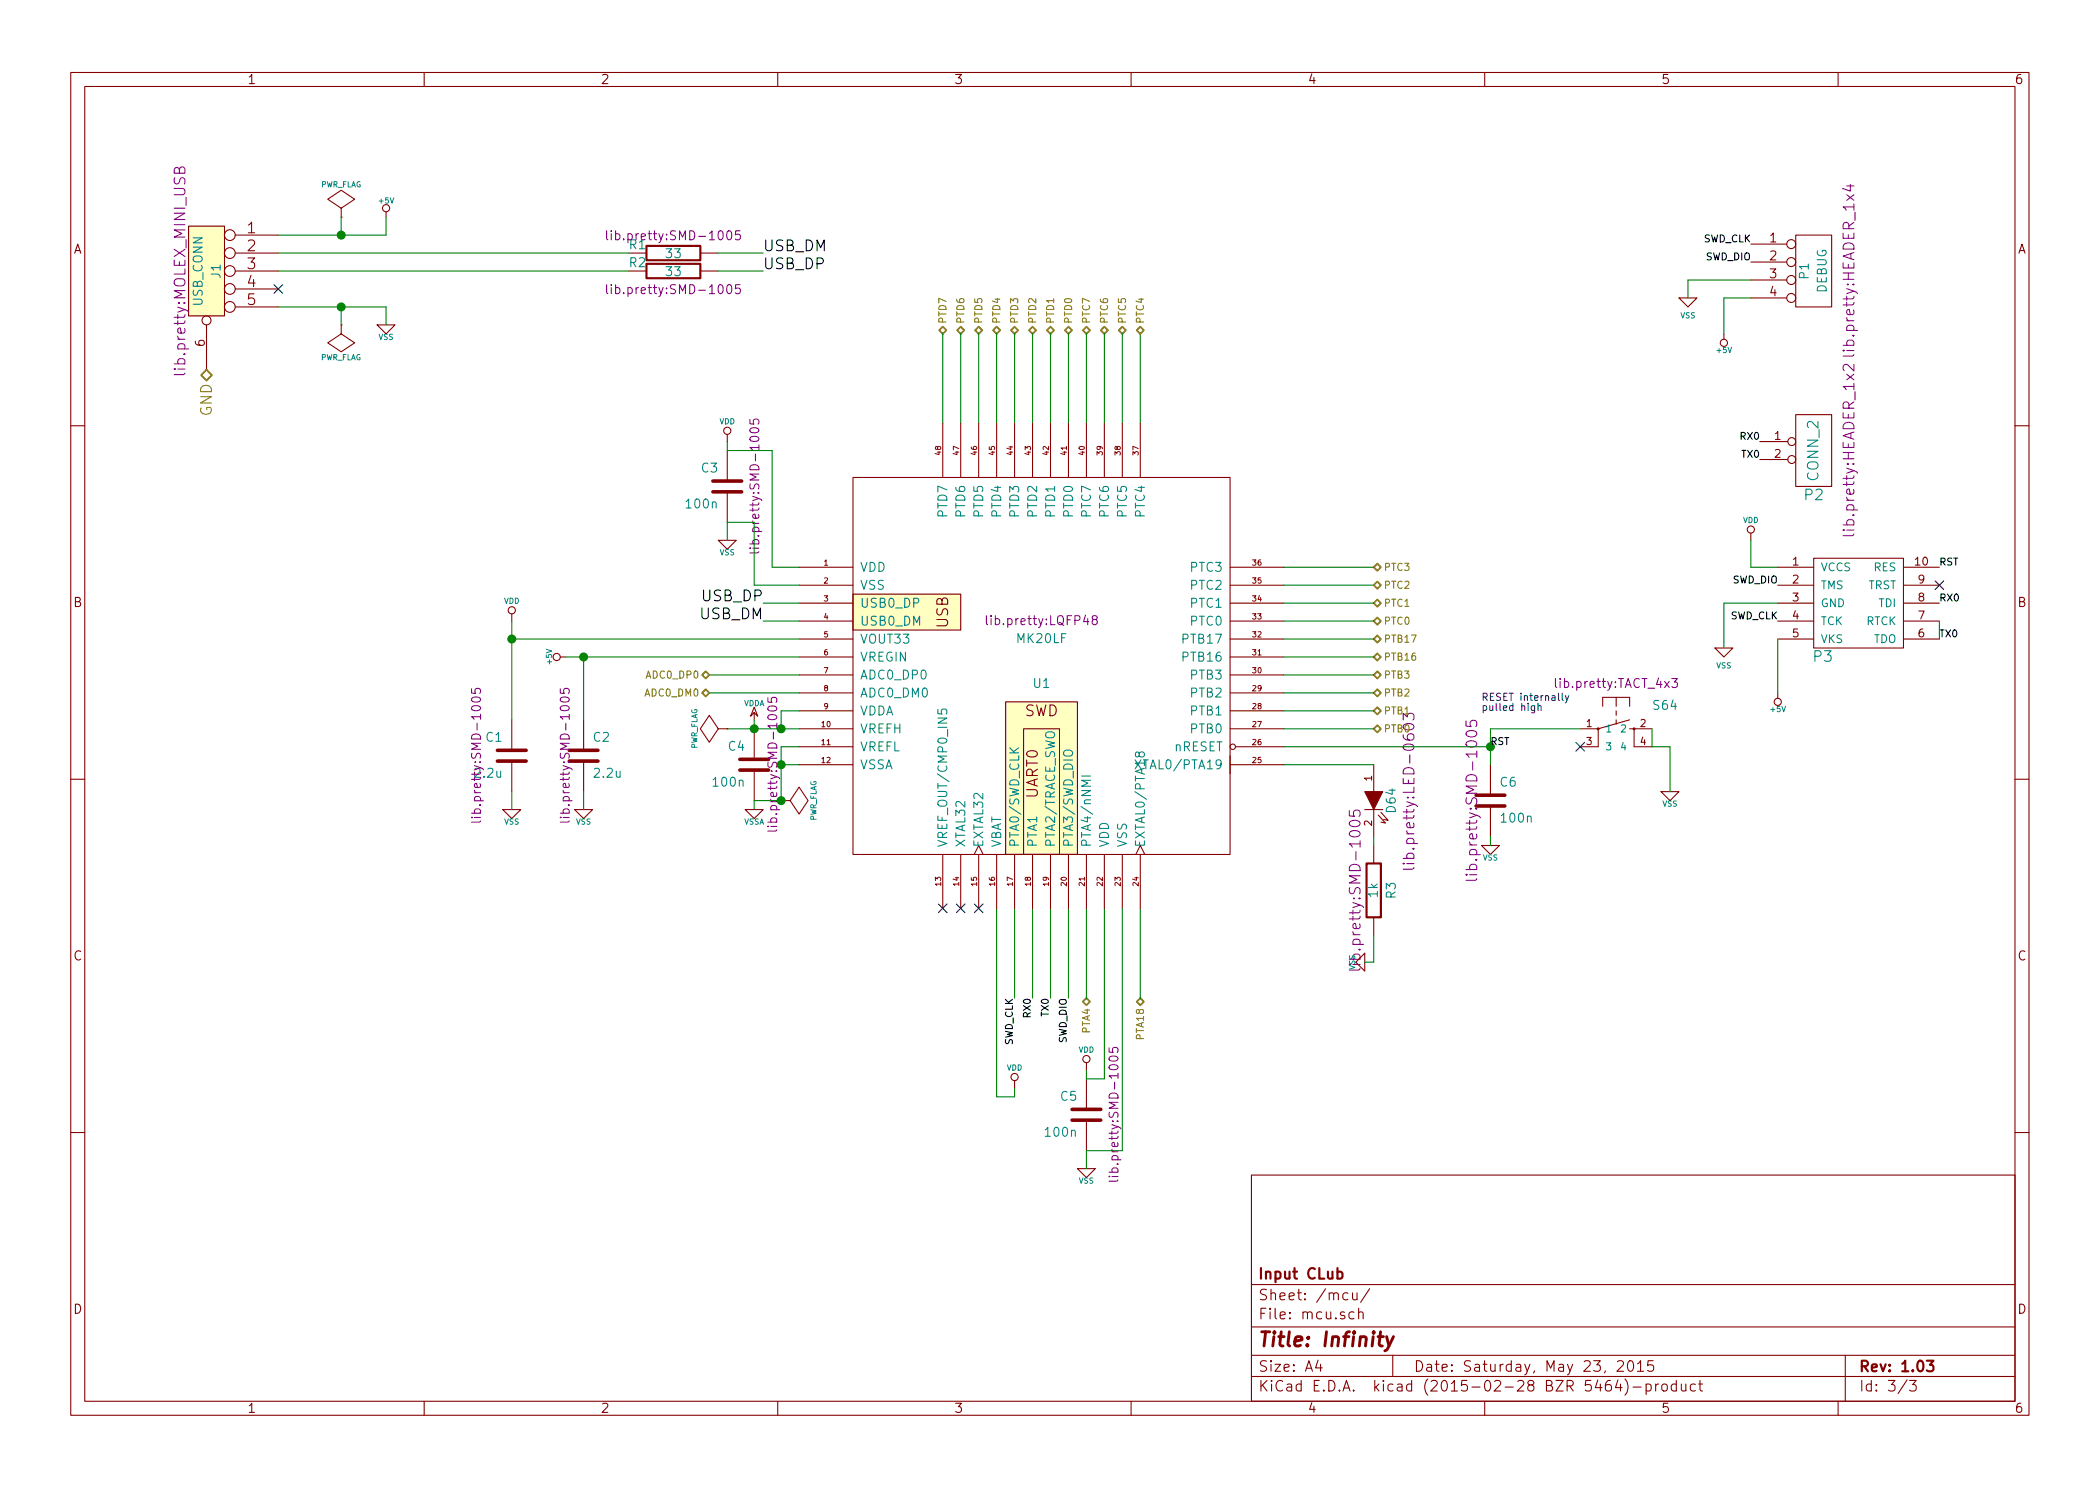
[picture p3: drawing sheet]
EESchema Schematic File Version 2
LIBS:massdrop1
LIBS:massdrop1-cache
EELAYER 25 0
EELAYER END
$Descr A4 11693 8268
encoding utf-8
Sheet 3 3
Title "Infinity"
Date "Saturday, May 23, 2015"
Rev "1.03"
Comp "Input CLub"
Comment1 ""
Comment2 ""
Comment3 ""
Comment4 ""
$EndDescr
$Comp
L C C4
U 1 1
P 4200 4250
F 0 "C4" H 4250 4350 50  0000 L CNN
F 1 "100n" H 4250 4150 50  0000 L CNN
F 2 "lib.pretty:SMD-1005" V 4100 4250 50  0000 C CNN
F 3 "" H 4200 4250 60  0001 C CNN
	1    4200 4250
	-1   0    0    -1  
$EndComp
$Comp
L C C5
U 1 1
P 6050 6200
F 0 "C5" H 6100 6300 50  0000 L CNN
F 1 "100n" H 6100 6100 50  0000 L CNN
F 2 "lib.pretty:SMD-1005" V 5900 6200 50  0000 C CNN
F 3 "" H 6050 6200 60  0001 C CNN
	1    6050 6200
	-1   0    0    -1  
$EndComp
$Comp
L R R3
U 1 1
P 7650 4950
F 0 "R3" V 7750 4950 50  0000 C CNN
F 1 "1k" V 7650 4950 50  0000 C CNN
F 2 "lib.pretty:SMD-1005" V 7550 4950 60  0000 C CNN
F 3 "" H 7650 4950 60  0001 C CNN
	1    7650 4950
	1    0    0    -1  
$EndComp
$Comp
L LED D64
U 1 1
P 7650 4450
F 0 "D64" H 7650 4350 50  0000 C CNN
F 1 "LED" V 7750 4600 50  0001 C CNN
F 2 "lib.pretty:LED-0603" H 7600 4250 60  0000 C CNN
F 3 "" H 7650 4450 60  0001 C CNN
	1    7650 4450
	0    -1   1    0   
$EndComp
$Comp
L C C6
U 1 1
P 8300 4450
F 0 "C6" H 8350 4550 50  0000 L CNN
F 1 "100n" H 8350 4350 50  0000 L CNN
F 2 "lib.pretty:SMD-1005" V 8200 4450 60  0000 C CNN
F 3 "" H 8300 4450 60  0001 C CNN
	1    8300 4450
	1    0    0    -1  
$EndComp
Text Notes 8250 3950 0    40   ~ 0
RESET internally\npulled high
$Comp
L C C3
U 1 1
P 4050 2700
F 0 "C3" H 4100 2800 50  0000 L CNN
F 1 "100n" H 4100 2600 50  0000 L CNN
F 2 "lib.pretty:SMD-1005" V 3900 2700 50  0000 C CNN
F 3 "" H 4050 2700 60  0001 C CNN
	1    4050 2700
	-1   0    0    -1  
$EndComp
Text HLabel 5350 1850 1    40   3State ~ 0
PTD6
Text HLabel 5450 1850 1    40   3State ~ 0
PTD5
Text HLabel 5550 1850 1    40   3State ~ 0
PTD4
Text HLabel 5650 1850 1    40   3State ~ 0
PTD3
Text HLabel 5750 1850 1    40   3State ~ 0
PTD2
Text HLabel 5850 1850 1    40   3State ~ 0
PTD1
Text HLabel 5950 1850 1    40   3State ~ 0
PTD0
Text HLabel 6050 1850 1    40   3State ~ 0
PTC7
Text HLabel 6250 1850 1    40   3State ~ 0
PTC5
Text HLabel 7650 3150 2    40   3State ~ 0
PTC3
Text HLabel 6050 5550 3    40   3State ~ 0
PTA4
Text HLabel 6350 5550 3    40   3State ~ 0
PTA18
Text HLabel 7650 3350 2    40   3State ~ 0
PTC1
Text HLabel 7650 3550 2    40   3State ~ 0
PTB17
Text HLabel 7650 4050 2    40   3State ~ 0
PTB0
Text HLabel 7650 3950 2    40   3State ~ 0
PTB1
Text HLabel 7650 3850 2    40   3State ~ 0
PTB2
Text HLabel 7650 3750 2    40   3State ~ 0
PTB3
$Comp
L VSS #PWR01
U 1 1
P 4050 3000
F 0 "#PWR01" H 4050 3000 30  0001 C CNN
F 1 "VSS" H 4050 2930 30  0000 C CNN
F 2 "" H 4050 3000 60  0001 C CNN
F 3 "" H 4050 3000 60  0001 C CNN
	1    4050 3000
	1    0    0    -1  
$EndComp
$Comp
L VSS #PWR02
U 1 1
P 6050 6500
F 0 "#PWR02" H 6050 6500 30  0001 C CNN
F 1 "VSS" H 6050 6430 30  0000 C CNN
F 2 "" H 6050 6500 60  0001 C CNN
F 3 "" H 6050 6500 60  0001 C CNN
	1    6050 6500
	1    0    0    -1  
$EndComp
$Comp
L VSS #PWR03
U 1 1
P 9300 4400
F 0 "#PWR03" H 9300 4400 30  0001 C CNN
F 1 "VSS" H 9300 4330 30  0000 C CNN
F 2 "" H 9300 4400 60  0001 C CNN
F 3 "" H 9300 4400 60  0001 C CNN
	1    9300 4400
	1    0    0    -1  
$EndComp
$Comp
L VSS #PWR04
U 1 1
P 8300 4700
F 0 "#PWR04" H 8300 4700 30  0001 C CNN
F 1 "VSS" H 8300 4630 30  0000 C CNN
F 2 "" H 8300 4700 60  0001 C CNN
F 3 "" H 8300 4700 60  0001 C CNN
	1    8300 4700
	1    0    0    -1  
$EndComp
$Comp
L TAC_SWITCHSMD_EVQP2 S64
U 1 1
P 9000 4050
F 0 "S64" H 9200 4150 50  0000 L BNN
F 1 "TAC_SWITCHSMD_EVQP2" H 8900 3800 50  0001 L BNN
F 2 "lib.pretty:TACT_4x3" H 9000 4300 50  0000 C CNN
F 3 "" H 9000 4050 60  0001 C CNN
	1    9000 4050
	1    0    0    -1  
$EndComp
Text HLabel 5250 1850 1    40   3State ~ 0
PTD7
$Comp
L C C1
U 1 1
P 2850 4200
F 0 "C1" H 2900 4300 50  0000 L CNN
F 1 "2.2u" H 2900 4100 50  0000 L CNN
F 2 "lib.pretty:SMD-1005" V 3050 4200 50  0000 C CNN
F 3 "" H 2850 4200 60  0001 C CNN
	1    2850 4200
	-1   0    0    -1  
$EndComp
$Comp
L VSS #PWR05
U 1 1
P 2850 4500
F 0 "#PWR05" H 2850 4500 30  0001 C CNN
F 1 "VSS" H 2850 4430 30  0000 C CNN
F 2 "" H 2850 4500 60  0001 C CNN
F 3 "" H 2850 4500 60  0001 C CNN
	1    2850 4500
	1    0    0    -1  
$EndComp
$Comp
L VSS #PWR06
U 1 1
P 7600 5350
F 0 "#PWR06" H 7600 5350 30  0001 C CNN
F 1 "VSS" H 7600 5280 30  0000 C CNN
F 2 "" H 7600 5350 60  0001 C CNN
F 3 "" H 7600 5350 60  0001 C CNN
	1    7600 5350
	0    1    1    0   
$EndComp
Wire Wire Line
	5850 1850 5850 2350
Wire Wire Line
	5750 1850 5750 2350
Wire Wire Line
	5650 1850 5650 2350
Wire Wire Line
	9300 4400 9300 4150
Wire Wire Line
	9300 4150 9200 4150
Wire Wire Line
	8300 4650 8300 4700
Wire Wire Line
	4050 3000 4050 2900
Wire Wire Line
	4200 4450 4200 4500
Wire Wire Line
	4450 3750 3950 3750
Wire Wire Line
	4450 3850 3950 3850
Wire Wire Line
	6150 5050 6150 6000
Wire Wire Line
	6050 6400 6050 6500
Wire Wire Line
	5550 5050 5550 6100
Wire Wire Line
	5650 5050 5650 5550
Wire Wire Line
	5850 5050 5850 5550
Wire Wire Line
	5950 5550 5950 5050
Wire Wire Line
	5750 5050 5750 5550
Wire Wire Line
	6050 5550 6050 5050
Wire Wire Line
	5250 2350 5250 1850
Wire Wire Line
	5350 2350 5350 1850
Wire Wire Line
	5450 1850 5450 2350
Wire Wire Line
	5950 2350 5950 1850
Wire Wire Line
	6350 2350 6350 1850
Wire Wire Line
	6350 5050 6350 5550
Wire Wire Line
	7150 4250 7650 4250
Wire Wire Line
	7150 3150 7650 3150
Wire Wire Line
	7650 3250 7150 3250
Wire Wire Line
	7150 4050 7650 4050
Wire Wire Line
	7650 3950 7150 3950
Wire Wire Line
	7150 3850 7650 3850
Wire Wire Line
	7650 3750 7150 3750
Wire Wire Line
	6050 5950 6050 6000
Wire Wire Line
	6050 6000 6150 6000
Wire Wire Line
	4050 2500 4050 2450
Wire Wire Line
	9200 4150 9200 4050
Wire Wire Line
	5550 2350 5550 1850
Wire Wire Line
	7650 5200 7650 5350
Wire Wire Line
	7650 5350 7600 5350
Wire Wire Line
	7650 4650 7650 4700
Wire Wire Line
	8300 4050 8300 4250
Wire Wire Line
	8800 4050 8300 4050
Connection ~ 8300 4150
Wire Wire Line
	7150 4150 8300 4150
NoConn ~ 8800 4150
$Comp
L VDDA #PWR07
U 1 1
P 4200 4000
F 0 "#PWR07" H 4200 4120 20  0001 C CNN
F 1 "VDDA" H 4200 4090 30  0000 C CNN
F 2 "" H 4200 4000 60  0000 C CNN
F 3 "" H 4200 4000 60  0000 C CNN
	1    4200 4000
	1    0    0    -1  
$EndComp
$Comp
L VSSA #PWR08
U 1 1
P 4200 4500
F 0 "#PWR08" H 4200 4500 30  0001 C CNN
F 1 "VSSA" H 4200 4430 30  0000 C CNN
F 2 "" H 4200 4500 60  0000 C CNN
F 3 "" H 4200 4500 60  0000 C CNN
	1    4200 4500
	1    0    0    -1  
$EndComp
Wire Wire Line
	4050 2900 4200 2900
Wire Wire Line
	4200 2900 4200 3250
Wire Wire Line
	4200 3250 4450 3250
Wire Wire Line
	4450 3150 4300 3150
Wire Wire Line
	4300 3150 4300 2500
Wire Wire Line
	4300 2500 4050 2500
Text HLabel 6150 1850 1    40   3State ~ 0
PTC6
Text HLabel 7650 3250 2    40   3State ~ 0
PTC2
Wire Wire Line
	7150 3350 7650 3350
Text HLabel 6350 1850 1    40   3State ~ 0
PTC4
Text HLabel 7650 3450 2    40   3State ~ 0
PTC0
Text HLabel 7650 3650 2    40   3State ~ 0
PTB16
Wire Wire Line
	7650 3550 7150 3550
Text HLabel 3950 3750 0    40   3State ~ 0
ADC0_DP0
Text HLabel 3950 3850 0    40   3State ~ 0
ADC0_DM0
Wire Wire Line
	5550 6100 5650 6100
Wire Wire Line
	5650 6100 5650 6050
$Comp
L VDD #PWR09
U 1 1
P 4050 2450
F 0 "#PWR09" H 4050 2550 30  0001 C CNN
F 1 "VDD" H 4050 2560 30  0000 C CNN
F 2 "" H 4050 2450 60  0000 C CNN
F 3 "" H 4050 2450 60  0000 C CNN
	1    4050 2450
	1    0    0    -1  
$EndComp
$Comp
L VDD #PWR010
U 1 1
P 5650 6050
F 0 "#PWR010" H 5650 6150 30  0001 C CNN
F 1 "VDD" H 5650 6160 30  0000 C CNN
F 2 "" H 5650 6050 60  0000 C CNN
F 3 "" H 5650 6050 60  0000 C CNN
	1    5650 6050
	1    0    0    -1  
$EndComp
$Comp
L VDD #PWR011
U 1 1
P 6050 5950
F 0 "#PWR011" H 6050 6050 30  0001 C CNN
F 1 "VDD" H 6050 6060 30  0000 C CNN
F 2 "" H 6050 5950 60  0000 C CNN
F 3 "" H 6050 5950 60  0000 C CNN
	1    6050 5950
	1    0    0    -1  
$EndComp
Wire Wire Line
	4200 4000 4200 4050
Wire Wire Line
	4050 4050 4450 4050
Wire Wire Line
	4450 3950 4350 3950
Wire Wire Line
	4350 3950 4350 4050
Connection ~ 4350 4050
Wire Wire Line
	4200 4450 4350 4450
Wire Wire Line
	4350 4450 4350 4150
Wire Wire Line
	4350 4150 4450 4150
Wire Wire Line
	4450 4250 4350 4250
Connection ~ 4350 4250
Wire Wire Line
	6050 2350 6050 1850
Wire Wire Line
	6150 1850 6150 2350
Wire Wire Line
	6250 2350 6250 1850
$Comp
L MK20LF U1
U 1 1
P 5800 3700
F 0 "U1" H 5800 3600 50  0000 C CNN
F 1 "MK20LF" H 5800 3850 50  0000 C CNN
F 2 "lib.pretty:LQFP48" H 5800 3950 50  0000 C CNN
F 3 "" H 5800 3700 60  0001 C CNN
	1    5800 3700
	1    0    0    -1  
$EndComp
NoConn ~ 5450 5050
NoConn ~ 5250 5050
Wire Wire Line
	7650 3450 7150 3450
NoConn ~ 5350 5050
$Comp
L R R2
U 1 1
P 3750 1500
F 0 "R2" V 3800 1700 50  0000 C CNN
F 1 "33" V 3750 1500 50  0000 C CNN
F 2 "lib.pretty:SMD-1005" V 3650 1500 50  0000 C CNN
F 3 "" H 3750 1500 60  0001 C CNN
	1    3750 1500
	0    -1   -1   0   
$EndComp
$Comp
L R R1
U 1 1
P 3750 1400
F 0 "R1" V 3800 1600 50  0000 C CNN
F 1 "33" V 3750 1400 50  0000 C CNN
F 2 "lib.pretty:SMD-1005" V 3850 1400 50  0000 C CNN
F 3 "" H 3750 1400 60  0001 C CNN
	1    3750 1400
	0    -1   -1   0   
$EndComp
Wire Wire Line
	1550 1500 3500 1500
Wire Wire Line
	1550 1400 3500 1400
NoConn ~ 1550 1600
$Comp
L C C2
U 1 1
P 3250 4200
F 0 "C2" H 3300 4300 50  0000 L CNN
F 1 "2.2u" H 3300 4100 50  0000 L CNN
F 2 "lib.pretty:SMD-1005" V 3150 4200 50  0000 C CNN
F 3 "" H 3250 4200 60  0001 C CNN
	1    3250 4200
	1    0    0    -1  
$EndComp
$Comp
L VSS #PWR012
U 1 1
P 3250 4500
F 0 "#PWR012" H 3250 4500 30  0001 C CNN
F 1 "VSS" H 3250 4430 30  0000 C CNN
F 2 "" H 3250 4500 60  0001 C CNN
F 3 "" H 3250 4500 60  0001 C CNN
	1    3250 4500
	1    0    0    -1  
$EndComp
Wire Wire Line
	4000 1500 4250 1500
Wire Wire Line
	4000 1400 4250 1400
Text Label 4250 1400 0    60   ~ 0
USB_DM
Text Label 4250 1500 0    60   ~ 0
USB_DP
Wire Wire Line
	4450 3450 4250 3450
Wire Wire Line
	4450 3350 4250 3350
Text Label 4250 3350 2    60   ~ 0
USB_DP
Text Label 4250 3450 2    60   ~ 0
USB_DM
$Comp
L VSS #PWR013
U 1 1
P 9400 1650
F 0 "#PWR013" H 9400 1650 30  0001 C CNN
F 1 "VSS" H 9400 1550 30  0000 C CNN
F 2 "" H 9400 1650 60  0000 C CNN
F 3 "" H 9400 1650 60  0000 C CNN
	1    9400 1650
	1    0    0    -1  
$EndComp
Wire Wire Line
	9400 1550 9400 1650
Wire Wire Line
	9750 1550 9400 1550
Text Label 5650 5550 3    39   ~ 0
SWD_CLK
Text Label 5950 5550 3    39   ~ 0
SWD_DIO
Text Label 9750 1350 2    39   ~ 0
SWD_CLK
Text Label 9750 1450 2    39   ~ 0
SWD_DIO
$Comp
L VDD #PWR014
U 1 1
P 2850 3450
F 0 "#PWR014" H 2850 3550 30  0001 C CNN
F 1 "VDD" H 2850 3560 30  0000 C CNN
F 2 "" H 2850 3450 60  0000 C CNN
F 3 "" H 2850 3450 60  0000 C CNN
	1    2850 3450
	1    0    0    -1  
$EndComp
$Comp
L +5V #PWR015
U 1 1
P 2150 1200
F 0 "#PWR015" H 2150 1290 20  0001 C CNN
F 1 "+5V" H 2150 1290 30  0000 C CNN
F 2 "" H 2150 1200 60  0000 C CNN
F 3 "" H 2150 1200 60  0000 C CNN
	1    2150 1200
	1    0    0    -1  
$EndComp
$Comp
L VSS #PWR016
U 1 1
P 2150 1800
F 0 "#PWR016" H 2150 1800 30  0001 C CNN
F 1 "VSS" H 2150 1730 30  0000 C CNN
F 2 "" H 2150 1800 60  0000 C CNN
F 3 "" H 2150 1800 60  0000 C CNN
	1    2150 1800
	1    0    0    -1  
$EndComp
$Comp
L +5V #PWR017
U 1 1
P 3150 3650
F 0 "#PWR017" H 3150 3740 20  0001 C CNN
F 1 "+5V" H 3150 3740 30  0000 C CNN
F 2 "" H 3150 3650 60  0000 C CNN
F 3 "" H 3150 3650 60  0000 C CNN
	1    3150 3650
	0    -1   -1   0   
$EndComp
Wire Wire Line
	2850 3450 2850 4000
Wire Wire Line
	2850 4500 2850 4400
Connection ~ 2850 3550
Wire Wire Line
	3150 3650 4450 3650
Connection ~ 3250 3650
Wire Wire Line
	3250 4500 3250 4400
Wire Wire Line
	3250 4000 3250 3650
Wire Wire Line
	9750 1650 9600 1650
Wire Wire Line
	9600 1650 9600 1850
$Comp
L +5V #PWR018
U 1 1
P 9600 1850
F 0 "#PWR018" H 9600 1940 20  0001 C CNN
F 1 "+5V" H 9600 1940 30  0000 C CNN
F 2 "" H 9600 1850 60  0000 C CNN
F 3 "" H 9600 1850 60  0000 C CNN
	1    9600 1850
	-1   0    0    1   
$EndComp
Wire Wire Line
	7650 3650 7150 3650
Wire Wire Line
	4450 3550 2850 3550
$Comp
L PWR_FLAG #FLG019
U 1 1
P 1900 1200
F 0 "#FLG019" H 1900 1295 30  0001 C CNN
F 1 "PWR_FLAG" H 1900 1380 30  0000 C CNN
F 2 "" H 1900 1200 60  0000 C CNN
F 3 "" H 1900 1200 60  0000 C CNN
	1    1900 1200
	1    0    0    -1  
$EndComp
Wire Wire Line
	1900 1200 1900 1300
Connection ~ 1900 1300
Wire Wire Line
	6050 6400 6250 6400
Wire Wire Line
	6250 6400 6250 5050
$Comp
L PWR_FLAG #FLG020
U 1 1
P 1900 1800
F 0 "#FLG020" H 1900 1895 30  0001 C CNN
F 1 "PWR_FLAG" H 1900 1980 30  0000 C CNN
F 2 "" H 1900 1800 60  0000 C CNN
F 3 "" H 1900 1800 60  0000 C CNN
	1    1900 1800
	-1   0    0    1   
$EndComp
Connection ~ 1900 1700
Wire Wire Line
	2150 1200 2150 1300
Wire Wire Line
	2150 1300 1550 1300
Wire Wire Line
	1550 1700 2150 1700
Wire Wire Line
	2150 1700 2150 1800
Wire Wire Line
	1900 1800 1900 1700
$Comp
L PWR_FLAG #FLG021
U 1 1
P 4350 4450
F 0 "#FLG021" H 4350 4545 30  0001 C CNN
F 1 "PWR_FLAG" H 4350 4630 30  0000 C CNN
F 2 "" H 4350 4450 60  0000 C CNN
F 3 "" H 4350 4450 60  0000 C CNN
	1    4350 4450
	0    1    1    0   
$EndComp
Connection ~ 4350 4450
$Comp
L PWR_FLAG #FLG022
U 1 1
P 4050 4050
F 0 "#FLG022" H 4050 4145 30  0001 C CNN
F 1 "PWR_FLAG" H 4050 4230 30  0000 C CNN
F 2 "" H 4050 4050 60  0000 C CNN
F 3 "" H 4050 4050 60  0000 C CNN
	1    4050 4050
	0    -1   -1   0   
$EndComp
Connection ~ 4200 4050
$Comp
L USB_CONN J1
U 1 1
P 1150 1500
F 0 "J1" V 1100 1500 50  0000 C CNN
F 1 "USB_CONN" V 1200 1500 50  0000 C CNN
F 2 "lib.pretty:MOLEX_MINI_USB" V 1300 1500 60  0000 C CNN
F 3 "~" H 1150 1500 60  0000 C CNN
	1    1150 1500
	-1   0    0    -1  
$EndComp
Text HLabel 1150 2050 3    60   BiDi ~ 0
GND
Text Label 5750 5550 3    39   ~ 0
RX0
Text Label 5850 5550 3    39   ~ 0
TX0
$Comp
L CONN_4 P1
U 1 1
P 10100 1500
F 0 "P1" V 10050 1500 50  0000 C CNN
F 1 "DEBUG" V 10150 1500 50  0000 C CNN
F 2 "lib.pretty:HEADER_1x4" V 10300 1500 60  0000 C CNN
F 3 "" H 10100 1500 60  0001 C CNN
F 4 "never" V 10100 1500 60  0001 C CNN "populate"
	1    10100 1500
	1    0    0    -1  
$EndComp
$Comp
L CONN_2 P2
U 1 1
P 10100 2500
F 0 "P2" H 10100 2250 59  0000 C CNN
F 1 "CONN_2" V 10100 2500 59  0000 C CNN
F 2 "lib.pretty:HEADER_1x2" V 10300 2500 60  0000 C CNN
F 3 "" H 10100 2500 60  0000 C CNN
F 4 "Single-row" H 10020 2320 5   0001 L BNN "Field4"
	1    10100 2500
	1    0    0    -1  
$EndComp
Text Label 9800 2450 2    39   ~ 0
RX0
Text Label 9800 2550 2    39   ~ 0
TX0
$Comp
L FLASH_HDR P3
U 1 1
P 10350 3350
F 0 "P3" H 10150 3050 59  0000 C CNN
F 1 "FLASH_HDR" V 10350 3350 59  0001 C CNN
F 2 "lib.pretty:JLINK_NEEDLE" H 10350 3350 60  0001 C CNN
F 3 "" H 10350 3350 60  0000 C CNN
F 4 "Dual-row" H 10120 3120 5   0001 L BNN "Field4"
	1    10350 3350
	1    0    0    -1  
$EndComp
$Comp
L VDD #PWR023
U 1 1
P 9750 3000
F 0 "#PWR023" H 9750 3100 30  0001 C CNN
F 1 "VDD" H 9750 3110 30  0000 C CNN
F 2 "" H 9750 3000 60  0000 C CNN
F 3 "" H 9750 3000 60  0000 C CNN
	1    9750 3000
	1    0    0    -1  
$EndComp
Wire Wire Line
	9900 3150 9750 3150
Wire Wire Line
	9750 3150 9750 3000
Text Label 9900 3250 2    39   ~ 0
SWD_DIO
$Comp
L VSS #PWR024
U 1 1
P 9600 3600
F 0 "#PWR024" H 9600 3600 30  0001 C CNN
F 1 "VSS" H 9600 3500 30  0000 C CNN
F 2 "" H 9600 3600 60  0000 C CNN
F 3 "" H 9600 3600 60  0000 C CNN
	1    9600 3600
	1    0    0    -1  
$EndComp
Wire Wire Line
	9600 3350 9600 3600
Text Label 9900 3450 2    39   ~ 0
SWD_CLK
Wire Wire Line
	9900 3350 9600 3350
$Comp
L +5V #PWR025
U 1 1
P 9900 3850
F 0 "#PWR025" H 9900 3940 20  0001 C CNN
F 1 "+5V" H 9900 3940 30  0000 C CNN
F 2 "" H 9900 3850 60  0000 C CNN
F 3 "" H 9900 3850 60  0000 C CNN
	1    9900 3850
	-1   0    0    1   
$EndComp
Wire Wire Line
	9900 3550 9900 3850
Text Label 10800 3550 0    39   ~ 0
TX0
Text Label 10800 3350 0    39   ~ 0
RX0
NoConn ~ 10800 3250
Text Label 8300 4150 0    39   ~ 0
RST
Text Label 10800 3150 0    39   ~ 0
RST
Wire Wire Line
	10800 3550 10800 3450
$EndSCHEMATC
